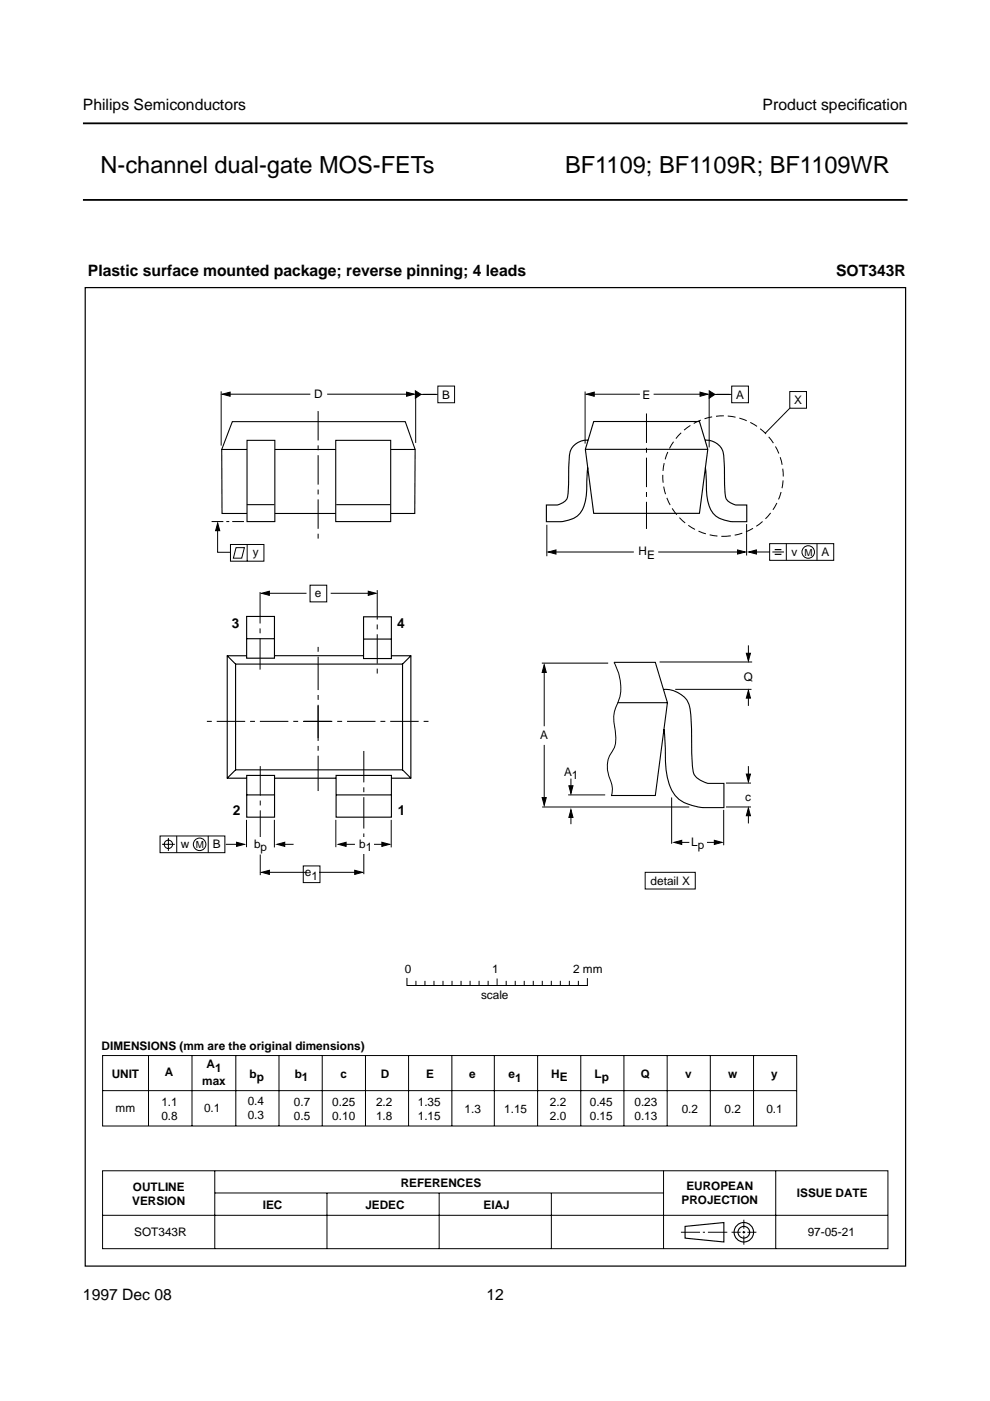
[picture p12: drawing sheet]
<svg xmlns="http://www.w3.org/2000/svg" width="210mm" height="297mm" viewBox="0 0 210 297" stroke-linecap="round" stroke-linejoin="round" font-family="sans-serif">
<g fill="#fff" stroke="#000" stroke-width=".38">
<path d="M17.6 42.4h174.8z"/>
<path d="M17.6 26.2h174.8z"/>
</g>
<g fill="none" stroke="#000" stroke-width=".21">
<path d="M46.9 83v11.5M48.1 83.6h17.7M69.4 83.6h17.6M88.1 83.1v10.8M88.6 83.6h4.2M92.8 81.9h3.6v3.5h-3.6zM124.1 83v11M125.1 83.6h10.6M138.6 83.6h10.6M150.4 83.5v11.4M150.9 83.6h4.2M155.1 81.9h3.6v3.5h-3.6z"/>
<path d="M115.9 111.3v6.6M117.1 117h17.3M139.6 117h17.4M159.6 117h3.6M163.2 115.3h13.6v3.5h-13.6zM163.8 117h2.4M166.7 115.3v3.5M173.2 115.3v3.5M158.7 136.8v2.5M114.9 140.6h14M115.4 142.3v11.7M115.4 157.9v11.8"/>
<path d="M139.8 140.4h19.7M143.2 146.2h16.1M158.7 147.2v2.5M52.3 173.8v5.8M58.2 173.8v5.9M59.6 179h2.6M115 171.1h31.1M120.5 168.5h7.8M121 165.1v2.6M121 172.7v2M142.4 169.1v9.8M143.8 178.6h2.3"/>
<path d="M149.9 178.6h2.1M153.4 171.7v7.5M153.9 171.1h5.3M153.9 166h5.3M158.7 162.4v2.5M158.7 172.1v2.5M56.4 185h8.6M67.6 185h8.4M136.8 184.9h10.6v3.6h-10.6zM21.8 248.2h166.5v16.5h-166.5zM21.8 257.7h166.5M45.5 248.3v16.4"/>
<path d="M45.6 252.9h95M69.3 252.9v11.8M93.1 252.9v11.8M116.9 252.9v11.8M140.7 248.3v16.4M157.7 258.6v1.9M164.5 248.3v16.4M144.4 261.3h4M149 261.3h.5M150.1 261.3h4.1M155.1 261.3h1.9M157.4 261.3h.6"/>
<path d="M157.7 261v.5M157.7 262v1.9M158.5 261.3h1.9"/>
<circle cx="171.4" cy="117" r="1.33"/>
</g>
<g fill="none" stroke="#000" stroke-width=".24">
<path d="M145.2 260l8.3-.8v4.1l-8.3-.8z"/>
<circle cx="157.7" cy="261.3" r="2.06"/>
<circle cx="157.7" cy="261.3" r="1.24"/>
</g>
<g fill="#000" stroke="#000" stroke-width=".21">
<path d="M47.1 83.6l1.7-.5v.9zM86.2 83.1l1.6 .5-1.6 .4zM88.1 82.9l1.2 .7-1.2 .8zM124.3 83.6l1.7-.5v.9zM148.4 83.1l1.7 .5-1.7 .4zM150.4 82.9l1.2 .7-1.2 .8zM116.2 117l1.7-.4v.9zM156.4 116.6l1.6 .4-1.6 .5zM158.7 117l1.7-.4v.9zM158.2 138.5h.9l-.4 1.6zM115.4 140.9l.4 1.7h-.9zM158.7 146.4l.4 1.6h-.9z"/>
<path d="M58.7 179l1.7-.4v.9zM114.9 169.1h.9l-.4 1.6zM121 171.7l.5 1.6h-.9zM120.6 166.6h.9l-.5 1.6zM142.9 178.6l1.6-.4v.8zM151.5 178.2l1.6 .4-1.6 .4zM158.7 171.3l.4 1.7h-.9zM158.2 164.1h.9l-.4 1.7zM55.5 185l1.6-.5v.9zM75.2 184.5l1.7 .5-1.7 .4z"/>
</g>
<path d="M64.4 152.9h27.2M70.3 152.9h-26.9" fill="none" stroke="#000" stroke-width=".21" stroke-dasharray="6 1 1 1" stroke-linecap="butt"/>
<path d="M67.4 156.5v-19.7" fill="none" stroke="#000" stroke-width=".21" stroke-dasharray="7.1 1 1 1" stroke-linecap="butt"/>
<path d="M67.4 149.6v18.5" fill="none" stroke="#000" stroke-width=".21" stroke-dasharray="7.5 1 1 1" stroke-linecap="butt"/>
<path d="M164.3 116.5h1.4M164.3 117.5h1.4" fill="none" stroke="#000" stroke-width=".25"/>
<path d="M18.1 61h173.9v207.4h-173.9z" fill="none" stroke="#000" stroke-width=".26"/>
<path d="M47 95.3h41M49.3 89.4h36.6l2.1 5.9-.1 13.6h-40.8l-.1-13.6z" fill="none" stroke="#000" stroke-width=".23"/>
<path d="M71.2 93.4h11.6v17.2h-11.6z" fill="#fff" stroke="#000" stroke-width=".23"/>
<path d="M71.3 107h11.4" fill="none" stroke="#000" stroke-width=".23"/>
<path d="M52.4 93.4h5.9v17.2h-5.9z" fill="#fff" stroke="#000" stroke-width=".23"/>
<path d="M52.3 107h5.9M130.2 140.4h8.7l2.6 8.6-2.6 19.7h-9.3M130.9 149h10.6M140.7 146.2a5.2 5.2 0 0 1 5.8 5.2l.1 5.7a30.8 30.8 0 0 0 .5 6.9 4.3 4.3 0 0 0 3 2.1h3.4v5.1h-4.3a9.7 9.7 0 0 1-5.9-2.4 12.7 12.7 0 0 1-2.2-8.3l-.3-5.9" fill="none" stroke="#000" stroke-width=".23"/>
<g fill="none" stroke="#000" stroke-width=".21">
<path d="M167.5 83h3.5v3.6h-3.5zM167.5 86.6l-5.3 5.3M158.3 111.1v6.7M130.2 140.5a10.1 10.1 0 0 1 .2 9.8 6.6 6.6 0 0 0-.1 3.6 8.1 8.1 0 0 1-.2 4.9 6.2 6.2 0 0 0-.5 7.1 4.5 4.5 0 0 1 0 2.9M33.9 177.2h13.8v3.6h-13.8zM34.4 179h2.7M35.7 177.7v2.7M37.5 177.2v3.6M44.2 177.2v3.6M47.9 179h3M71.2 173.8v5.8M72.7 179h2.6"/>
<path d="M79.3 179h2.4M82.9 173.8v5.9M86.3 207.4v1.5h38.2v-1.4M88.2 208.1v.8M90.1 208.1v.8M92 208.1v.8M93.9 208.1v.8M95.8 208.1v.8M97.8 208.1v.8M99.7 208.1v.8M101.6 208.1v.8M103.5 208.1v.8"/>
<path d="M105.4 207.6v1.3M107.3 208.1v.8M109.2 208.1v.8M111.2 208.1v.8M113.1 208.1v.8M115 208.1v.8M116.9 208.1v.8M118.8 208.1v.8M120.7 208.1v.8M122.6 208.1v.8"/>
<circle cx="35.7" cy="179" r=".89"/>
<circle cx="42.3" cy="179" r="1.33"/>
</g>
<circle cx="153.3" cy="100.9" r="12.8" fill="none" stroke="#000" stroke-width=".21" stroke-dasharray="1.7 .8" stroke-linecap="butt"/>
<path d="M67.4 87.1v27.9M137.1 87.7v24.4M55.2 162.4v23.2" fill="none" stroke="#000" stroke-width=".21" stroke-dasharray="6.2 1 1 1" stroke-linecap="butt"/>
<path d="M50.2 178.6l1.6 .4-1.6 .5zM71.7 179l1.7-.4v.9zM81 178.6l1.6 .4-1.6 .5z" fill="#000" stroke="#000" stroke-width=".21"/>
<g fill="none" stroke="#000" stroke-width=".24">
<path d="M124.1 95.3h26M124.7 93.3a3.7 3.7 0 0 0-4 4.1l-.1 3.5a13 13 0 0 1-.5 5 3.7 3.7 0 0 1-1.9 1.2h-2.4v3.5h3a5.4 5.4 0 0 0 4.9-2.9 16.9 16.9 0 0 0 .7-6.5l.2-2.1M125.9 89.4h22.4l1.8 5.9-1.8 13.5h-22.4l-1.8-13.5zM149.5 93.3a3.7 3.7 0 0 1 4 4.1l.1 3.5a13 13 0 0 0 .5 5 3.7 3.7 0 0 0 1.9 1.2h2.3v3.5h-2.9a5.4 5.4 0 0 1-4.9-2.9 16.8 16.8 0 0 1-.8-6.5l-.1-2.1M48.2 139l1.7 1.8M52.2 139h-4v26h4.1M52.3 130.7h5.9v8.9h-5.9zM52.3 135.4h5.9M58.2 139h18.8M77.1 130.8h5.9v8.8h-5.9zM77.1 135.5h5.9M83 139h4.1v26h-4.1"/>
<path d="M87.1 139l-1.8 1.8M49.9 140.8h35.4v22.4h-35.4zM49.9 163.2l-1.7 1.8M52.3 164.4h5.9v8.9h-5.9zM52.3 168.5h5.9M58.2 165h13.1M71.3 164.4h11.7v8.9h-11.7zM71.3 168.5h11.7M85.3 163.2l1.8 1.8"/>
</g>
<path d="M54.6 177.4h1.2v3.6h-1.2z" fill="#fff"/>
<g fill="none" stroke="#000" stroke-width=".21">
<path d="M46.1 111.4v5.7h2.7M48.9 115.4h7.1v3.6h-7.1zM50 116.1h1.8l-.5 2.2h-1.8zM52.4 115.4v3.6M56.4 125.8h8.6M65.7 124.1h3.6v3.5h-3.6zM70.1 125.8h8.8M64.3 183.6h3.5v3.5h-3.5zM21.8 223.8h147.1v14.9h-147.1zM21.8 231.2h147.1M31.5 223.8v14.9M40.7 223.8v14.9"/>
<path d="M50 223.8v14.9M59.2 223.8v14.9M68.3 223.8v14.9M77.5 223.8v14.9M86.6 223.7v15M95.8 223.8v14.9M104.8 223.8v14.9M114 223.8v14.9M123.1 223.8v14.9M132.3 223.8v14.9M141.5 223.8v14.9M150.6 223.8v14.9"/>
<path d="M159.8 223.8v14.9"/>
</g>
<path d="M46.2 110.9l.4 1.6h-.9zM55.5 125.8l1.6-.5v.9zM78.1 125.3l1.6 .5-1.6 .4z" fill="#000" stroke="#000" stroke-width=".21"/>
<path d="M55.1 125.5v17.3M77.1 159.2v26.1" fill="none" stroke="#000" stroke-width=".21" stroke-dasharray="6.7 1 1 1" stroke-linecap="butt"/>
<path d="M80 125.1v18" fill="none" stroke="#000" stroke-width=".21" stroke-dasharray="6.2 1 1 1" stroke-linecap="butt"/>
<path d="M51.7 110.6h-7" fill="none" stroke="#000" stroke-width=".21" stroke-dasharray="2.5 .6 .6 .6" stroke-linecap="butt"/>
<path d="M76.6 177.4h1.1v3.6h-1.1z" fill="#fff"/>
<g font-size="5">
<text x="21.3" y="36.6">N-channel dual-gate MOS-FETs</text>
<text x="119.8" y="36.6">BF1109; BF1109R; BF1109WR</text>
</g>
<g font-size="3.3">
<text x="17.6" y="23.4">Philips Semiconductors</text>
<text x="161.7" y="23.4">Product specif</text>
<text x="181.9" y="23.4">ication</text>
<text x="18.6" y="58.5">Plastic surface mounted package; reverse pinning; 4 leads</text>
<text x="177.3" y="58.5">SOT343R</text>
<text x="17.6" y="275.6">1997 Dec 08</text>
<text x="103.2" y="275.6">12</text>
</g>
<g font-size="2.9">
<text x="49.1" y="133.2">3</text>
<text x="84.2" y="133.2">4</text>
<text x="49.4" y="172.8">2</text>
<text x="84.4" y="172.8">1</text>
</g>
<g font-size="2.5">
<text x="66.6" y="84.5">D</text>
<text x="93.8" y="84.5">B</text>
<text x="136.2" y="84.5">E</text>
<text x="156.1" y="84.5">A</text>
<text x="168.4" y="85.7">X</text>
<text x="53.6" y="117.8">y</text>
<text x="135.4" y="117.7">H</text>
<text x="137.2" y="118.5">E</text>
<text x="167.8" y="117.8">v</text>
<text x="174.2" y="117.9">A</text>
<text x="66.8" y="126.5">e</text>
<text x="157.7" y="144.5">Q</text>
<text x="114.6" y="156.8">A</text>
<text x="119.6" y="164.5">A</text>
<text x="121.3" y="165.1">1</text>
<text x="158" y="169.8">c</text>
<text x="38.4" y="179.8">w</text>
<text x="45.1" y="179.8">B</text>
<text x="53.9" y="179.7">b</text>
<text x="76.1" y="179.7">b</text>
<text x="146.6" y="179.3">Lp</text>
<text x="55.3" y="180.3">p</text>
<text x="64.7" y="185.7">e</text>
<text x="77.5" y="180.3">1</text>
<text x="66" y="186.5">1</text>
<text x="138" y="187.6">detail X</text>
<text x="85.8" y="206.3">0</text>
<text x="104.4" y="206.3">1</text>
<text x="121.5" y="206.3">2 mm</text>
<text x="102" y="211.8">scale</text>
<text x="21.5" y="222.6">DIMENSIONS (mm are the original dimensions)</text>
<text x="43.8" y="226.4">A</text>
<text x="45.6" y="227.2">1</text>
<text x="23.7" y="228.5">UNIT</text>
<text x="35" y="228.2">A</text>
<text x="42.9" y="230.1">max</text>
<text x="52.9" y="228.5">b</text>
<text x="54.4" y="229.3">p</text>
<text x="62.5" y="228.5">b</text>
<text x="64" y="229.3">1</text>
<text x="72.2" y="228.5">c</text>
<text x="80.7" y="228.5">D</text>
<text x="90.4" y="228.5">E</text>
<text x="99.5" y="228.5">e</text>
<text x="107.8" y="228.5">e</text>
<text x="109.2" y="229.3">1</text>
<text x="116.9" y="228.5">H</text>
<text x="118.7" y="229.3">E</text>
<text x="126" y="228.5">L</text>
<text x="127.6" y="229.1">p</text>
<text x="135.9" y="228.5">Q</text>
<text x="145.3" y="228.5">v</text>
<text x="154.4" y="228.5">w</text>
<text x="163.5" y="228.5">y</text>
<text x="24.5" y="235.7">mm</text>
<text x="34.2" y="234.5">1.1</text>
<text x="34.2" y="237.4">0.8</text>
<text x="43.3" y="235.7">0.1</text>
<text x="52.5" y="234.4">0.4</text>
<text x="52.5" y="237.3">0.3</text>
<text x="62.3" y="234.5">0.7</text>
<text x="62.3" y="237.4">0.5</text>
<text x="70.5" y="234.5">0.25</text>
<text x="70.5" y="237.4">0.10</text>
<text x="79.7" y="234.5">2.2</text>
<text x="79.7" y="237.4">1.8</text>
<text x="88.6" y="234.5">1.35</text>
<text x="88.6" y="237.4">1.15</text>
<text x="98.5" y="235.9">1.3</text>
<text x="106.9" y="235.9">1.15</text>
<text x="116.6" y="234.5">2.2</text>
<text x="116.6" y="237.4">2.0</text>
<text x="125.1" y="234.5">0.45</text>
<text x="125.1" y="237.4">0.15</text>
<text x="134.5" y="234.5">0.23</text>
<text x="134.5" y="237.4">0.13</text>
<text x="144.6" y="235.9">0.2</text>
<text x="153.6" y="235.9">0.2</text>
<text x="162.5" y="235.9">0.1</text>
<text x="85" y="251.6">REFERENCES</text>
<text x="28" y="255.5">VERSION</text>
<text x="28.2" y="252.6">OUTLINE</text>
<text x="55.7" y="256.3">IEC</text>
<text x="77.5" y="256.3">JEDEC</text>
<text x="102.5" y="256.3">EIAJ</text>
<text x="144.5" y="255.2">PROJECTION</text>
<text x="145.5" y="252.3">EUROPEAN</text>
<text x="169" y="253.9">ISSUE DATE</text>
<text x="28.5" y="262.1">SOT343R</text>
<text x="171.3" y="262.1">97-05-21</text>
</g>
<g font-size="2.1">
<text x="170.5" y="117.8">M</text>
<text x="41.5" y="179.8">M</text>
</g>
</svg>
